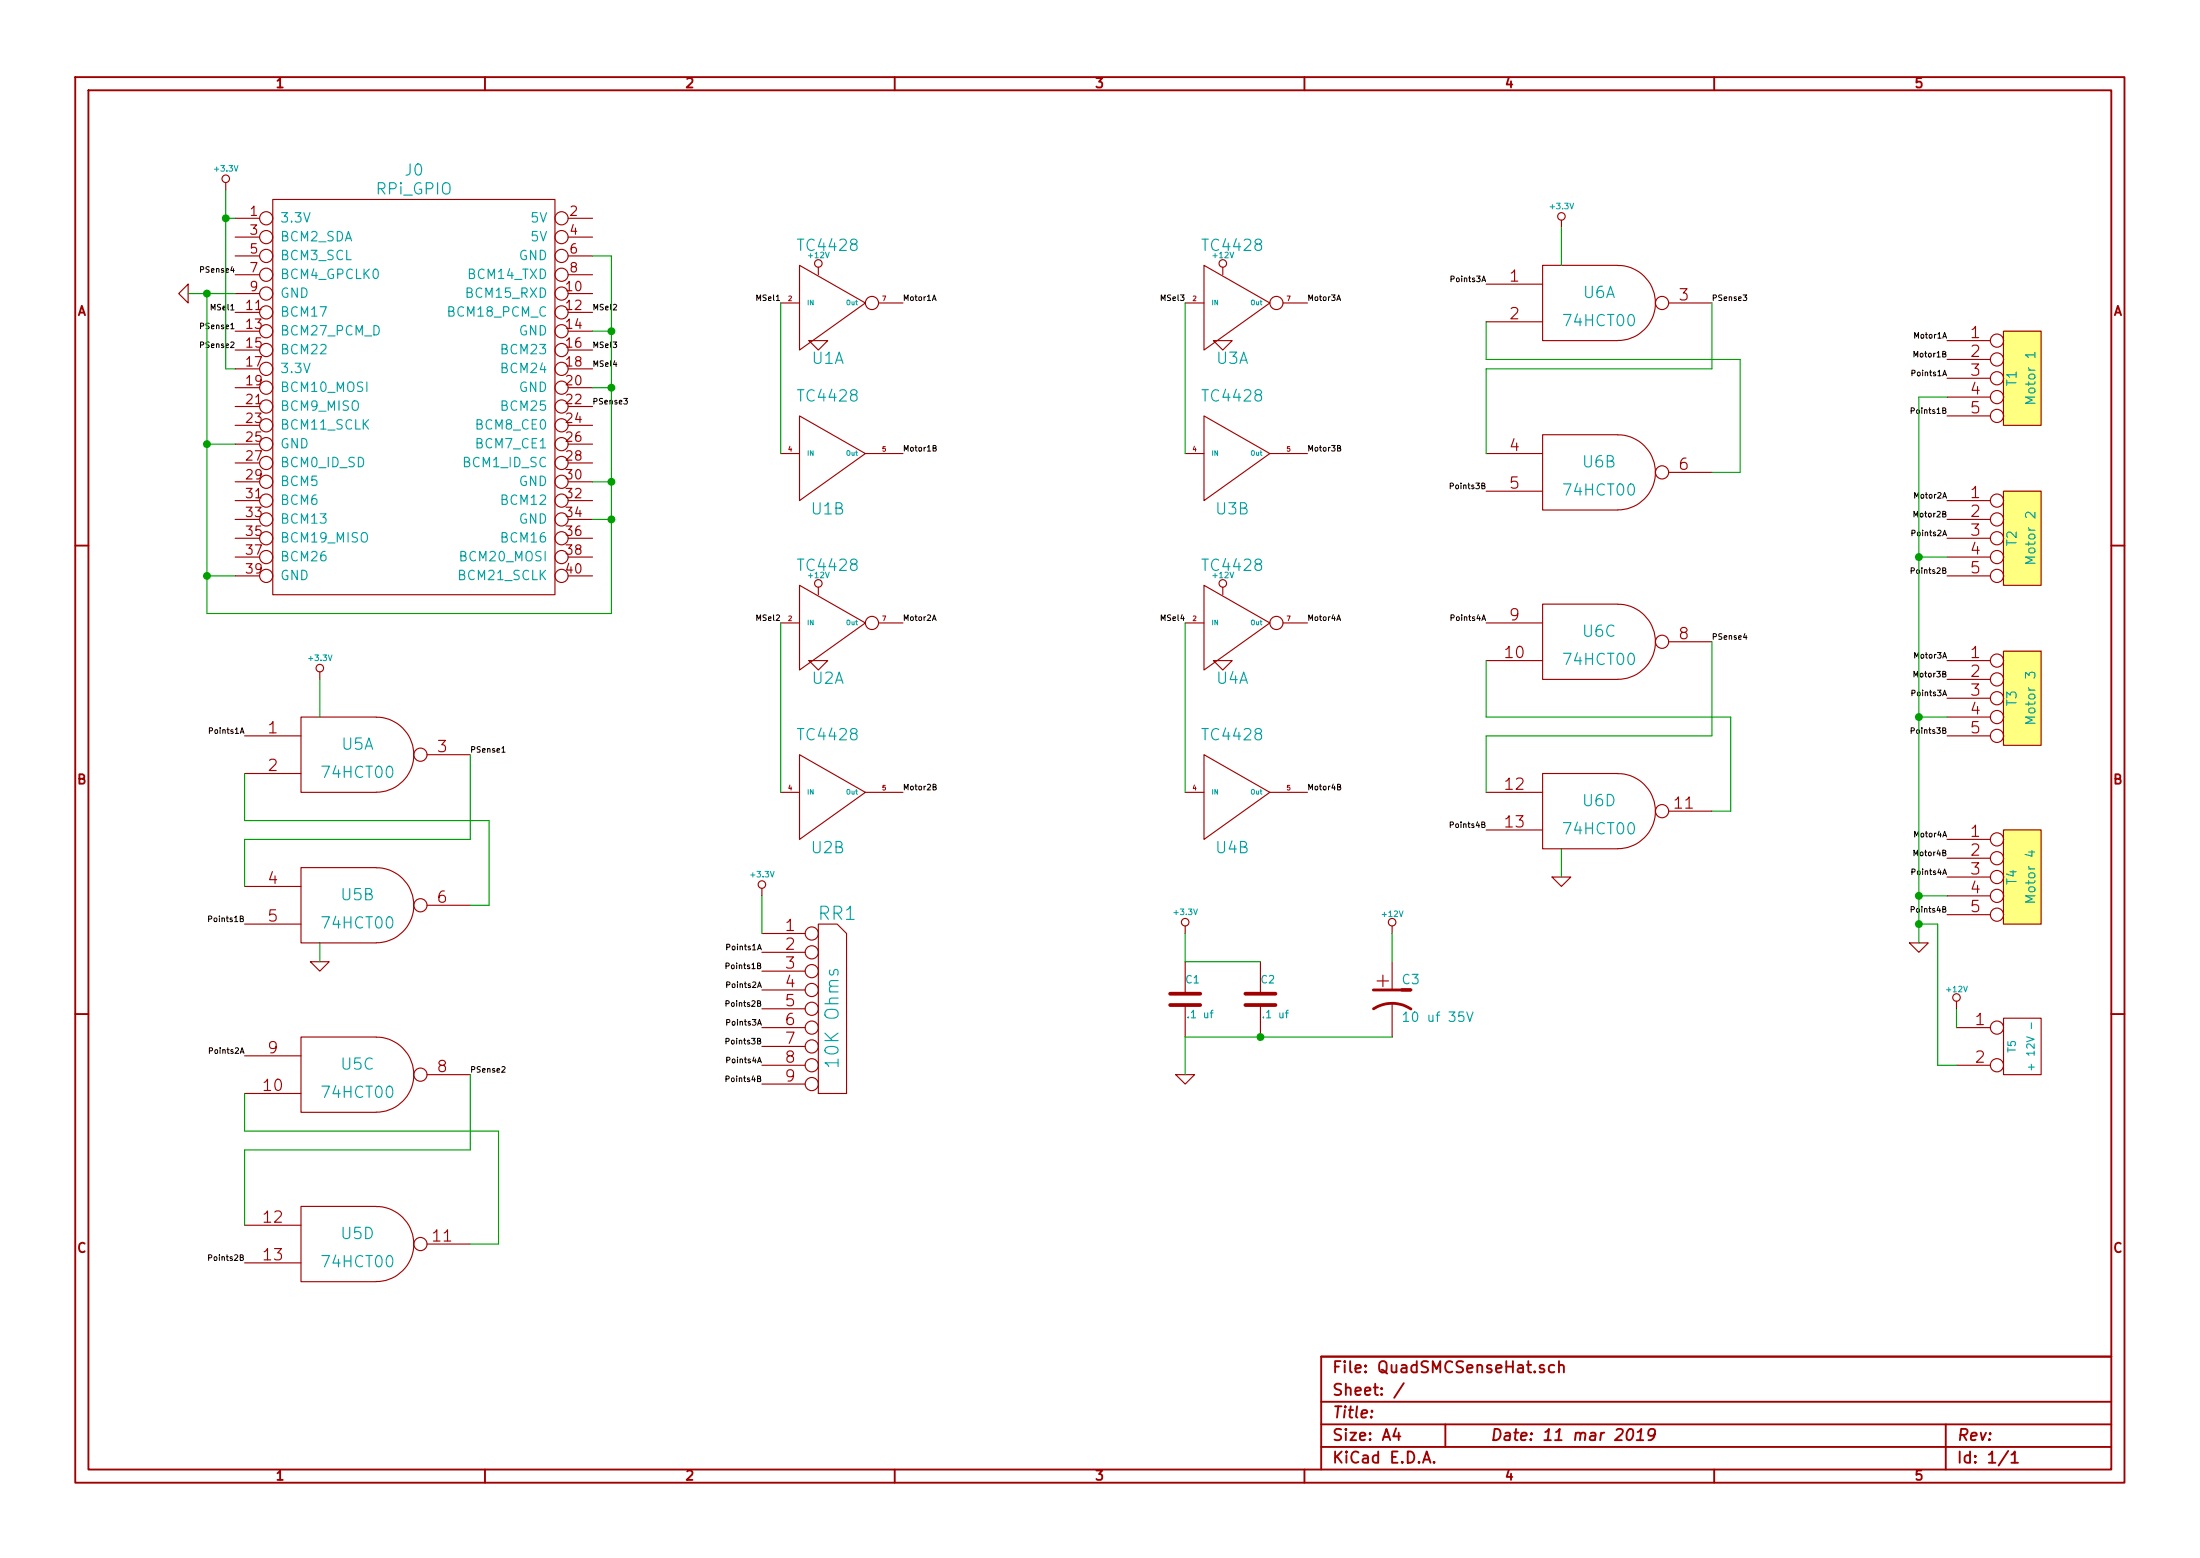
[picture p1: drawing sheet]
EESchema Schematic File Version 2
LIBS:power
LIBS:device
LIBS:transistors
LIBS:conn
LIBS:linear
LIBS:regul
LIBS:74xx
LIBS:cmos4000
LIBS:adc-dac
LIBS:memory
LIBS:xilinx
LIBS:special
LIBS:microcontrollers
LIBS:dsp
LIBS:microchip
LIBS:analog_switches
LIBS:motorola
LIBS:texas
LIBS:intel
LIBS:audio
LIBS:interface
LIBS:digital-audio
LIBS:philips
LIBS:display
LIBS:cypress
LIBS:siliconi
LIBS:opto
LIBS:atmel
LIBS:contrib
LIBS:valves
LIBS:tc442x
LIBS:QuadSMCSenseHat-cache
EELAYER 27 0
EELAYER END
$Descr A4 11693 8268
encoding utf-8
Sheet 1 1
Title ""
Date "11 mar 2019"
Rev ""
Comp ""
Comment1 ""
Comment2 ""
Comment3 ""
Comment4 ""
$EndDescr
$Comp
L RPi_GPIO J0
U 1 1
P 1450 1150
F 0 "J0" H 2200 1400 60  0000 C CNN
F 1 "RPi_GPIO" H 2200 1300 60  0000 C CNN
F 2 "RPi_Hat:Pin_Header_Straight_2x20" H 1450 1150 60  0001 C CNN
F 3 "" H 1450 1150 60  0000 C CNN
F 4 "855-M20-6102045" H 1450 1150 60  0001 C CNN "Mouser Part Number"
	1    1450 1150
	1    0    0    -1  
$EndComp
$Comp
L TC4428 U1
U 1 1
P 4400 1600
F 0 "U1" H 4400 1300 60  0000 C CNN
F 1 "TC4428" H 4400 1900 60  0000 C CNN
F 2 "~" H 4400 1600 60  0000 C CNN
F 3 "~" H 4400 1600 60  0000 C CNN
F 4 "579-TC4428VPA" H 4400 1600 60  0001 C CNN "Mouser Part Number"
	1    4400 1600
	1    0    0    -1  
$EndComp
$Comp
L TC4428 U1
U 2 1
P 4400 2400
F 0 "U1" H 4400 2100 60  0000 C CNN
F 1 "TC4428" H 4400 2700 60  0000 C CNN
F 2 "~" H 4400 2400 60  0000 C CNN
F 3 "~" H 4400 2400 60  0000 C CNN
	2    4400 2400
	1    0    0    -1  
$EndComp
$Comp
L TC4428 U2
U 1 1
P 4400 3300
F 0 "U2" H 4400 3000 60  0000 C CNN
F 1 "TC4428" H 4400 3600 60  0000 C CNN
F 2 "~" H 4400 3300 60  0000 C CNN
F 3 "~" H 4400 3300 60  0000 C CNN
F 4 "579-TC4428VPA" H 4400 3300 60  0001 C CNN "Mouser Part Number"
	1    4400 3300
	1    0    0    -1  
$EndComp
$Comp
L TC4428 U2
U 2 1
P 4400 4200
F 0 "U2" H 4400 3900 60  0000 C CNN
F 1 "TC4428" H 4400 4500 60  0000 C CNN
F 2 "~" H 4400 4200 60  0000 C CNN
F 3 "~" H 4400 4200 60  0000 C CNN
	2    4400 4200
	1    0    0    -1  
$EndComp
$Comp
L TC4428 U3
U 1 1
P 6550 1600
F 0 "U3" H 6550 1300 60  0000 C CNN
F 1 "TC4428" H 6550 1900 60  0000 C CNN
F 2 "~" H 6550 1600 60  0000 C CNN
F 3 "~" H 6550 1600 60  0000 C CNN
F 4 "579-TC4428VPA" H 6550 1600 60  0001 C CNN "Mouser Part Number"
	1    6550 1600
	1    0    0    -1  
$EndComp
$Comp
L TC4428 U3
U 2 1
P 6550 2400
F 0 "U3" H 6550 2100 60  0000 C CNN
F 1 "TC4428" H 6550 2700 60  0000 C CNN
F 2 "~" H 6550 2400 60  0000 C CNN
F 3 "~" H 6550 2400 60  0000 C CNN
	2    6550 2400
	1    0    0    -1  
$EndComp
$Comp
L TC4428 U4
U 1 1
P 6550 3300
F 0 "U4" H 6550 3000 60  0000 C CNN
F 1 "TC4428" H 6550 3600 60  0000 C CNN
F 2 "~" H 6550 3300 60  0000 C CNN
F 3 "~" H 6550 3300 60  0000 C CNN
F 4 "579-TC4428VPA" H 6550 3300 60  0001 C CNN "Mouser Part Number"
	1    6550 3300
	1    0    0    -1  
$EndComp
$Comp
L TC4428 U4
U 2 1
P 6550 4200
F 0 "U4" H 6550 3900 60  0000 C CNN
F 1 "TC4428" H 6550 4500 60  0000 C CNN
F 2 "~" H 6550 4200 60  0000 C CNN
F 3 "~" H 6550 4200 60  0000 C CNN
	2    6550 4200
	1    0    0    -1  
$EndComp
Text Label 1250 1650 2    30   ~ 0
MSel1
Text Label 1250 1450 2    30   ~ 0
PSense4
Text Label 1250 1750 2    30   ~ 0
PSense1
Text Label 1250 1850 2    30   ~ 0
PSense2
Text Label 3150 1650 0    30   ~ 0
MSel2
Text Label 3150 1850 0    30   ~ 0
MSel3
Text Label 3150 1950 0    30   ~ 0
MSel4
Text Label 3150 2150 0    30   ~ 0
PSense3
Wire Wire Line
	4150 1600 4150 2400
Wire Wire Line
	4150 3300 4150 4200
Wire Wire Line
	6300 4200 6300 3300
Wire Wire Line
	6300 2400 6300 1600
Text Label 4150 1600 2    30   ~ 0
MSel1
Text Label 4150 3300 2    30   ~ 0
MSel2
Text Label 6300 1600 2    30   ~ 0
MSel3
Text Label 6300 3300 2    30   ~ 0
MSel4
Text Label 4800 1600 0    30   ~ 0
Motor1A
Text Label 4800 2400 0    30   ~ 0
Motor1B
$Comp
L GND #PWR01
U 1 1
P 4350 1800
F 0 "#PWR01" H 4350 1800 30  0001 C CNN
F 1 "GND" H 4350 1730 30  0001 C CNN
F 2 "" H 4350 1800 60  0000 C CNN
F 3 "" H 4350 1800 60  0000 C CNN
	1    4350 1800
	1    0    0    -1  
$EndComp
$Comp
L +12V #PWR02
U 1 1
P 4350 1450
F 0 "#PWR02" H 4350 1400 20  0001 C CNN
F 1 "+12V" H 4350 1550 30  0000 C CNN
F 2 "" H 4350 1450 60  0000 C CNN
F 3 "" H 4350 1450 60  0000 C CNN
	1    4350 1450
	1    0    0    -1  
$EndComp
$Comp
L +12V #PWR03
U 1 1
P 6500 1450
F 0 "#PWR03" H 6500 1400 20  0001 C CNN
F 1 "+12V" H 6500 1550 30  0000 C CNN
F 2 "" H 6500 1450 60  0000 C CNN
F 3 "" H 6500 1450 60  0000 C CNN
	1    6500 1450
	1    0    0    -1  
$EndComp
$Comp
L +12V #PWR04
U 1 1
P 4350 3150
F 0 "#PWR04" H 4350 3100 20  0001 C CNN
F 1 "+12V" H 4350 3250 30  0000 C CNN
F 2 "" H 4350 3150 60  0000 C CNN
F 3 "" H 4350 3150 60  0000 C CNN
	1    4350 3150
	1    0    0    -1  
$EndComp
$Comp
L +12V #PWR05
U 1 1
P 6500 3150
F 0 "#PWR05" H 6500 3100 20  0001 C CNN
F 1 "+12V" H 6500 3250 30  0000 C CNN
F 2 "" H 6500 3150 60  0000 C CNN
F 3 "" H 6500 3150 60  0000 C CNN
	1    6500 3150
	1    0    0    -1  
$EndComp
$Comp
L GND #PWR06
U 1 1
P 6500 1800
F 0 "#PWR06" H 6500 1800 30  0001 C CNN
F 1 "GND" H 6500 1730 30  0001 C CNN
F 2 "" H 6500 1800 60  0000 C CNN
F 3 "" H 6500 1800 60  0000 C CNN
	1    6500 1800
	1    0    0    -1  
$EndComp
$Comp
L GND #PWR07
U 1 1
P 4350 3500
F 0 "#PWR07" H 4350 3500 30  0001 C CNN
F 1 "GND" H 4350 3430 30  0001 C CNN
F 2 "" H 4350 3500 60  0000 C CNN
F 3 "" H 4350 3500 60  0000 C CNN
	1    4350 3500
	1    0    0    -1  
$EndComp
$Comp
L GND #PWR08
U 1 1
P 6500 3500
F 0 "#PWR08" H 6500 3500 30  0001 C CNN
F 1 "GND" H 6500 3430 30  0001 C CNN
F 2 "" H 6500 3500 60  0000 C CNN
F 3 "" H 6500 3500 60  0000 C CNN
	1    6500 3500
	1    0    0    -1  
$EndComp
Text Label 4800 3300 0    30   ~ 0
Motor2A
Text Label 4800 4200 0    30   ~ 0
Motor2B
Text Label 6950 1600 0    30   ~ 0
Motor3A
Text Label 6950 2400 0    30   ~ 0
Motor3B
Text Label 6950 3300 0    30   ~ 0
Motor4A
Text Label 6950 4200 0    30   ~ 0
Motor4B
$Comp
L 74HCT00 U5
U 1 1
P 1900 4000
F 0 "U5" H 1900 4050 60  0000 C CNN
F 1 "74HCT00" H 1900 3900 60  0000 C CNN
F 2 "~" H 1900 4000 60  0000 C CNN
F 3 "~" H 1900 4000 60  0000 C CNN
F 4 "595-SN74AHC00N" H 1900 4000 60  0001 C CNN "Mouser Part Number"
	1    1900 4000
	1    0    0    -1  
$EndComp
$Comp
L 74HCT00 U5
U 2 1
P 1900 4800
F 0 "U5" H 1900 4850 60  0000 C CNN
F 1 "74HCT00" H 1900 4700 60  0000 C CNN
F 2 "~" H 1900 4800 60  0000 C CNN
F 3 "~" H 1900 4800 60  0000 C CNN
	2    1900 4800
	1    0    0    -1  
$EndComp
$Comp
L 74HCT00 U5
U 3 1
P 1900 5700
F 0 "U5" H 1900 5750 60  0000 C CNN
F 1 "74HCT00" H 1900 5600 60  0000 C CNN
F 2 "~" H 1900 5700 60  0000 C CNN
F 3 "~" H 1900 5700 60  0000 C CNN
	3    1900 5700
	1    0    0    -1  
$EndComp
$Comp
L 74HCT00 U5
U 4 1
P 1900 6600
F 0 "U5" H 1900 6650 60  0000 C CNN
F 1 "74HCT00" H 1900 6500 60  0000 C CNN
F 2 "~" H 1900 6600 60  0000 C CNN
F 3 "~" H 1900 6600 60  0000 C CNN
	4    1900 6600
	1    0    0    -1  
$EndComp
$Comp
L 74HCT00 U6
U 1 1
P 8500 1600
F 0 "U6" H 8500 1650 60  0000 C CNN
F 1 "74HCT00" H 8500 1500 60  0000 C CNN
F 2 "~" H 8500 1600 60  0000 C CNN
F 3 "~" H 8500 1600 60  0000 C CNN
F 4 "595-SN74AHC00N" H 8500 1600 60  0001 C CNN "Mouser Part Number"
	1    8500 1600
	1    0    0    -1  
$EndComp
$Comp
L 74HCT00 U6
U 2 1
P 8500 2500
F 0 "U6" H 8500 2550 60  0000 C CNN
F 1 "74HCT00" H 8500 2400 60  0000 C CNN
F 2 "~" H 8500 2500 60  0000 C CNN
F 3 "~" H 8500 2500 60  0000 C CNN
	2    8500 2500
	1    0    0    -1  
$EndComp
$Comp
L 74HCT00 U6
U 3 1
P 8500 3400
F 0 "U6" H 8500 3450 60  0000 C CNN
F 1 "74HCT00" H 8500 3300 60  0000 C CNN
F 2 "~" H 8500 3400 60  0000 C CNN
F 3 "~" H 8500 3400 60  0000 C CNN
	3    8500 3400
	1    0    0    -1  
$EndComp
$Comp
L 74HCT00 U6
U 4 1
P 8500 4300
F 0 "U6" H 8500 4350 60  0000 C CNN
F 1 "74HCT00" H 8500 4200 60  0000 C CNN
F 2 "~" H 8500 4300 60  0000 C CNN
F 3 "~" H 8500 4300 60  0000 C CNN
	4    8500 4300
	1    0    0    -1  
$EndComp
Wire Wire Line
	2500 4000 2500 4450
Wire Wire Line
	2500 4450 1300 4450
Wire Wire Line
	1300 4450 1300 4700
Wire Wire Line
	1300 4100 1300 4350
Wire Wire Line
	1300 4350 2600 4350
Wire Wire Line
	2600 4350 2600 4800
Wire Wire Line
	2600 4800 2500 4800
Wire Wire Line
	2500 5700 2500 6100
Wire Wire Line
	2500 6100 1300 6100
Wire Wire Line
	1300 6100 1300 6500
Wire Wire Line
	1300 5800 1300 6000
Wire Wire Line
	1300 6000 2650 6000
Wire Wire Line
	2650 6000 2650 6600
Wire Wire Line
	2650 6600 2500 6600
Wire Wire Line
	9100 1600 9100 1950
Wire Wire Line
	9100 1950 7900 1950
Wire Wire Line
	7900 1950 7900 2400
Wire Wire Line
	7900 1700 7900 1900
Wire Wire Line
	7900 1900 9250 1900
Wire Wire Line
	9250 1900 9250 2500
Wire Wire Line
	9250 2500 9100 2500
Wire Wire Line
	9100 3400 9100 3900
Wire Wire Line
	9100 3900 7900 3900
Wire Wire Line
	7900 3900 7900 4200
Wire Wire Line
	7900 3500 7900 3800
Wire Wire Line
	7900 3800 9200 3800
Wire Wire Line
	9200 3800 9200 4300
Wire Wire Line
	9200 4300 9100 4300
$Comp
L RR8 RR1
U 1 1
P 4400 5400
F 0 "RR1" H 4450 5950 70  0000 C CNN
F 1 "10K Ohms" V 4430 5400 70  0000 C CNN
F 2 "~" H 4400 5400 60  0000 C CNN
F 3 "~" H 4400 5400 60  0000 C CNN
F 4 "652-4609X-1LF-10K" H 4400 5400 60  0001 C CNN "Mouser Part Number"
	1    4400 5400
	1    0    0    -1  
$EndComp
$Comp
L GND #PWR09
U 1 1
P 1700 5100
F 0 "#PWR09" H 1700 5100 30  0001 C CNN
F 1 "GND" H 1700 5030 30  0001 C CNN
F 2 "" H 1700 5100 60  0000 C CNN
F 3 "" H 1700 5100 60  0000 C CNN
	1    1700 5100
	1    0    0    -1  
$EndComp
$Comp
L GND #PWR010
U 1 1
P 8300 4650
F 0 "#PWR010" H 8300 4650 30  0001 C CNN
F 1 "GND" H 8300 4580 30  0001 C CNN
F 2 "" H 8300 4650 60  0000 C CNN
F 3 "" H 8300 4650 60  0000 C CNN
	1    8300 4650
	1    0    0    -1  
$EndComp
Wire Wire Line
	8300 4500 8300 4650
Wire Wire Line
	1700 5000 1700 5100
$Comp
L +3.3V #PWR011
U 1 1
P 1700 3600
F 0 "#PWR011" H 1700 3560 30  0001 C CNN
F 1 "+3.3V" H 1700 3710 30  0000 C CNN
F 2 "" H 1700 3600 60  0000 C CNN
F 3 "" H 1700 3600 60  0000 C CNN
	1    1700 3600
	1    0    0    -1  
$EndComp
$Comp
L +3.3V #PWR012
U 1 1
P 4050 4750
F 0 "#PWR012" H 4050 4710 30  0001 C CNN
F 1 "+3.3V" H 4050 4860 30  0000 C CNN
F 2 "" H 4050 4750 60  0000 C CNN
F 3 "" H 4050 4750 60  0000 C CNN
	1    4050 4750
	1    0    0    -1  
$EndComp
$Comp
L +3.3V #PWR013
U 1 1
P 8300 1200
F 0 "#PWR013" H 8300 1160 30  0001 C CNN
F 1 "+3.3V" H 8300 1310 30  0000 C CNN
F 2 "" H 8300 1200 60  0000 C CNN
F 3 "" H 8300 1200 60  0000 C CNN
	1    8300 1200
	1    0    0    -1  
$EndComp
$Comp
L +3.3V #PWR014
U 1 1
P 1200 1000
F 0 "#PWR014" H 1200 960 30  0001 C CNN
F 1 "+3.3V" H 1200 1110 30  0000 C CNN
F 2 "" H 1200 1000 60  0000 C CNN
F 3 "" H 1200 1000 60  0000 C CNN
	1    1200 1000
	1    0    0    -1  
$EndComp
Wire Wire Line
	1200 1000 1200 1950
Wire Wire Line
	1200 1150 1250 1150
Wire Wire Line
	1200 1950 1250 1950
Connection ~ 1200 1150
$Comp
L GND #PWR015
U 1 1
P 1000 1550
F 0 "#PWR015" H 1000 1550 30  0001 C CNN
F 1 "GND" H 1000 1480 30  0001 C CNN
F 2 "" H 1000 1550 60  0000 C CNN
F 3 "" H 1000 1550 60  0000 C CNN
	1    1000 1550
	0    1    1    0   
$EndComp
Wire Wire Line
	1250 1550 1000 1550
Wire Wire Line
	1250 2350 1100 2350
Wire Wire Line
	1100 1550 1100 3250
Connection ~ 1100 1550
Wire Wire Line
	1100 3050 1250 3050
Connection ~ 1100 2350
Wire Wire Line
	3150 2750 3250 2750
Wire Wire Line
	3250 1350 3250 3250
Wire Wire Line
	3250 3250 1100 3250
Connection ~ 1100 3050
Wire Wire Line
	3150 2550 3250 2550
Connection ~ 3250 2750
Wire Wire Line
	3150 2050 3250 2050
Connection ~ 3250 2550
Wire Wire Line
	3250 1750 3150 1750
Connection ~ 3250 2050
Wire Wire Line
	3250 1350 3150 1350
Connection ~ 3250 1750
Wire Wire Line
	1700 3600 1700 3800
Wire Wire Line
	8300 1400 8300 1200
Text Label 1300 3900 2    30   ~ 0
Points1A
Text Label 1300 4900 2    30   ~ 0
Points1B
Text Label 2500 4000 0    30   ~ 0
PSense1
Text Label 2500 5700 0    30   ~ 0
PSense2
Text Label 1300 5600 2    30   ~ 0
Points2A
Text Label 1300 6700 2    30   ~ 0
Points2B
Text Label 7900 1500 2    30   ~ 0
Points3A
Text Label 7900 2600 2    30   ~ 0
Points3B
Text Label 7900 3300 2    30   ~ 0
Points4A
Text Label 7900 4400 2    30   ~ 0
Points4B
Text Label 9100 1600 0    30   ~ 0
PSense3
Text Label 9100 3400 0    30   ~ 0
PSense4
Wire Wire Line
	4050 4750 4050 4950
Text Label 4050 5050 2    30   ~ 0
Points1A
Text Label 4050 5150 2    30   ~ 0
Points1B
Text Label 4050 5250 2    30   ~ 0
Points2A
Text Label 4050 5350 2    30   ~ 0
Points2B
Text Label 4050 5450 2    30   ~ 0
Points3A
Text Label 4050 5550 2    30   ~ 0
Points3B
Text Label 4050 5650 2    30   ~ 0
Points4A
Text Label 4050 5750 2    30   ~ 0
Points4B
$Comp
L CONN_5 T1
U 1 1
P 10750 2000
F 0 "T1" V 10700 2000 50  0000 C CNN
F 1 "Motor 1" V 10800 2000 50  0000 C CNN
F 2 "~" H 10750 2000 60  0000 C CNN
F 3 "~" H 10750 2000 60  0000 C CNN
F 4 "651-1725685" H 10750 2000 60  0001 C CNN "Mouser Part Number"
	1    10750 2000
	1    0    0    -1  
$EndComp
$Comp
L CONN_5 T2
U 1 1
P 10750 2850
F 0 "T2" V 10700 2850 50  0000 C CNN
F 1 "Motor 2" V 10800 2850 50  0000 C CNN
F 2 "~" H 10750 2850 60  0000 C CNN
F 3 "~" H 10750 2850 60  0000 C CNN
F 4 "651-1725685 " H 10750 2850 60  0001 C CNN "Mouser Part Number"
	1    10750 2850
	1    0    0    -1  
$EndComp
$Comp
L CONN_5 T3
U 1 1
P 10750 3700
F 0 "T3" V 10700 3700 50  0000 C CNN
F 1 "Motor 3" V 10800 3700 50  0000 C CNN
F 2 "~" H 10750 3700 60  0000 C CNN
F 3 "~" H 10750 3700 60  0000 C CNN
F 4 "651-1725685" H 10750 3700 60  0001 C CNN "Mouser Part Number"
	1    10750 3700
	1    0    0    -1  
$EndComp
$Comp
L CONN_5 T4
U 1 1
P 10750 4650
F 0 "T4" V 10700 4650 50  0000 C CNN
F 1 "Motor 4" V 10800 4650 50  0000 C CNN
F 2 "~" H 10750 4650 60  0000 C CNN
F 3 "~" H 10750 4650 60  0000 C CNN
F 4 "651-1725685 " H 10750 4650 60  0001 C CNN "Mouser Part Number"
	1    10750 4650
	1    0    0    -1  
$EndComp
Text Label 10350 1800 2    30   ~ 0
Motor1A
Text Label 10350 1900 2    30   ~ 0
Motor1B
Text Label 10350 2000 2    30   ~ 0
Points1A
Text Label 10350 2200 2    30   ~ 0
Points1B
Text Label 10350 2650 2    30   ~ 0
Motor2A
Text Label 10350 2750 2    30   ~ 0
Motor2B
Text Label 10350 2850 2    30   ~ 0
Points2A
Text Label 10350 3050 2    30   ~ 0
Points2B
Text Label 10350 3500 2    30   ~ 0
Motor3A
Text Label 10350 3600 2    30   ~ 0
Motor3B
Text Label 10350 3700 2    30   ~ 0
Points3A
Text Label 10350 3900 2    30   ~ 0
Points3B
Text Label 10350 4450 2    30   ~ 0
Motor4A
Text Label 10350 4550 2    30   ~ 0
Motor4B
Text Label 10350 4650 2    30   ~ 0
Points4A
Text Label 10350 4850 2    30   ~ 0
Points4B
$Comp
L GND #PWR016
U 1 1
P 10200 5000
F 0 "#PWR016" H 10200 5000 30  0001 C CNN
F 1 "GND" H 10200 4930 30  0001 C CNN
F 2 "" H 10200 5000 60  0000 C CNN
F 3 "" H 10200 5000 60  0000 C CNN
	1    10200 5000
	1    0    0    -1  
$EndComp
Wire Wire Line
	10200 2100 10200 5000
Wire Wire Line
	10200 4750 10350 4750
Wire Wire Line
	10200 3800 10350 3800
Connection ~ 10200 4750
Wire Wire Line
	10200 2950 10350 2950
Connection ~ 10200 3800
Wire Wire Line
	10200 2100 10350 2100
Connection ~ 10200 2950
$Comp
L CONN_2 T5
U 1 1
P 10750 5550
F 0 "T5" V 10700 5550 40  0000 C CNN
F 1 "+ 12V -" V 10800 5550 40  0000 C CNN
F 2 "~" H 10750 5550 60  0000 C CNN
F 3 "~" H 10750 5550 60  0000 C CNN
F 4 "651-1725656" H 10750 5550 60  0001 C CNN "Mouser Part Number"
	1    10750 5550
	1    0    0    -1  
$EndComp
$Comp
L +12V #PWR017
U 1 1
P 10400 5350
F 0 "#PWR017" H 10400 5300 20  0001 C CNN
F 1 "+12V" H 10400 5450 30  0000 C CNN
F 2 "" H 10400 5350 60  0000 C CNN
F 3 "" H 10400 5350 60  0000 C CNN
	1    10400 5350
	1    0    0    -1  
$EndComp
Wire Wire Line
	10400 5350 10400 5450
Wire Wire Line
	10200 4900 10300 4900
Wire Wire Line
	10300 4900 10300 5650
Wire Wire Line
	10300 5650 10400 5650
Connection ~ 10200 4900
$Comp
L C C1
U 1 1
P 6300 5300
F 0 "C1" H 6300 5400 40  0000 L CNN
F 1 ".1 uf" H 6306 5215 40  0000 L CNN
F 2 "~" H 6338 5150 30  0000 C CNN
F 3 "~" H 6300 5300 60  0000 C CNN
F 4 "581-SR201C104KARTR1" H 6300 5300 60  0001 C CNN "Mouser Part Number"
	1    6300 5300
	1    0    0    -1  
$EndComp
$Comp
L C C2
U 1 1
P 6700 5300
F 0 "C2" H 6700 5400 40  0000 L CNN
F 1 ".1 uf" H 6706 5215 40  0000 L CNN
F 2 "~" H 6738 5150 30  0000 C CNN
F 3 "~" H 6700 5300 60  0000 C CNN
F 4 "581-SR201C104KARTR1" H 6700 5300 60  0001 C CNN "Mouser Part Number"
	1    6700 5300
	1    0    0    -1  
$EndComp
$Comp
L CP1 C3
U 1 1
P 7400 5300
F 0 "C3" H 7450 5400 50  0000 L CNN
F 1 "10 uf 35V" H 7450 5200 50  0000 L CNN
F 2 "~" H 7400 5300 60  0000 C CNN
F 3 "~" H 7400 5300 60  0000 C CNN
F 4 "667-ECA-1HM100I" H 7400 5300 60  0001 C CNN "Mouser Part Number"
	1    7400 5300
	1    0    0    -1  
$EndComp
$Comp
L +3.3V #PWR018
U 1 1
P 6300 4950
F 0 "#PWR018" H 6300 4910 30  0001 C CNN
F 1 "+3.3V" H 6300 5060 30  0000 C CNN
F 2 "" H 6300 4950 60  0000 C CNN
F 3 "" H 6300 4950 60  0000 C CNN
	1    6300 4950
	1    0    0    -1  
$EndComp
$Comp
L +12V #PWR019
U 1 1
P 7400 4950
F 0 "#PWR019" H 7400 4900 20  0001 C CNN
F 1 "+12V" H 7400 5050 30  0000 C CNN
F 2 "" H 7400 4950 60  0000 C CNN
F 3 "" H 7400 4950 60  0000 C CNN
	1    7400 4950
	1    0    0    -1  
$EndComp
$Comp
L GND #PWR020
U 1 1
P 6300 5700
F 0 "#PWR020" H 6300 5700 30  0001 C CNN
F 1 "GND" H 6300 5630 30  0001 C CNN
F 2 "" H 6300 5700 60  0000 C CNN
F 3 "" H 6300 5700 60  0000 C CNN
	1    6300 5700
	1    0    0    -1  
$EndComp
Wire Wire Line
	6300 4950 6300 5100
Wire Wire Line
	6300 5100 6700 5100
Wire Wire Line
	6300 5500 6300 5700
Wire Wire Line
	6300 5500 7400 5500
Connection ~ 6700 5500
Wire Wire Line
	7400 5100 7400 4950
$EndSCHEMATC
